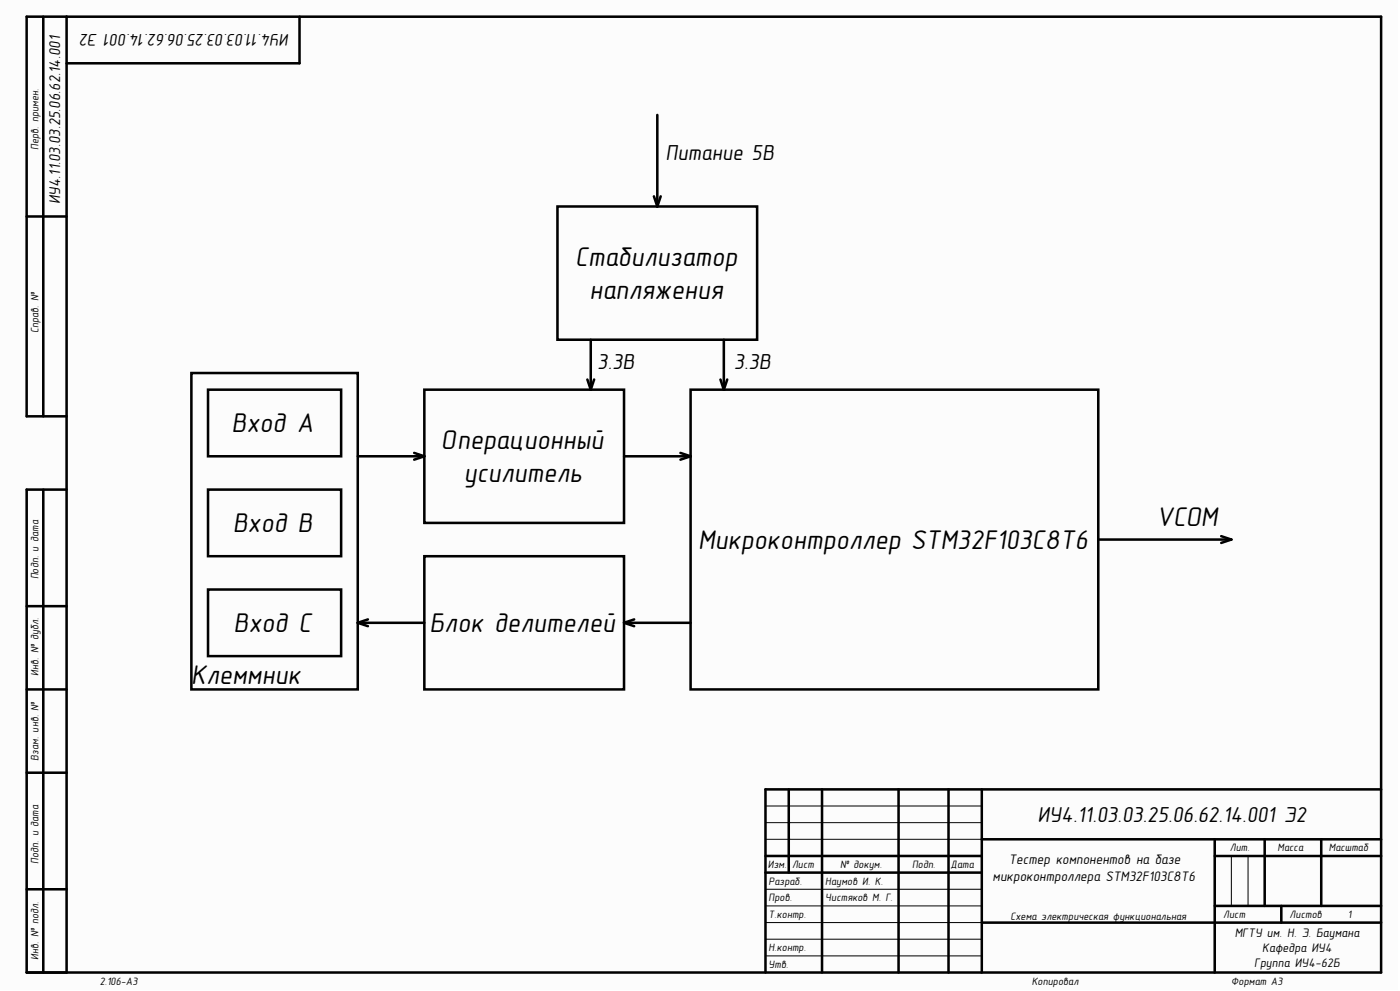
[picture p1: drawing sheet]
<svg xmlns="http://www.w3.org/2000/svg" width="420mm" height="297mm" viewBox="0 0 420 297" stroke-linecap="round" stroke-linejoin="round" font-family="sans-serif">
<g fill="#fcfcfc">
<path d="M0 0h419.1v296.5h-419.1z" fill-rule="evenodd"/>
<path d="M0 0h419.1v296.5h-419.1z" fill-rule="evenodd"/>
</g>
<g fill="none" stroke="#000" stroke-width=".76">
<path d="M13 5v119.8M20 5v286.5M89.8 5v14h-69.8M197.1 34.4v27.5M196.1 58.9l1 3M198.1 58.9l-1 3M8 64.9h12M167.2 61.9h59.8v39.9h-59.8zM57.4 111.8h49.9v94.8h-49.9zM62.4 116.8h39.9v20h-39.9zM127.2 116.8h59.9v39.9h-59.9zM176.1 113.8l1 3"/>
<path d="M177.1 101.8v15M178.2 113.8l-1.1 3M207.1 116.8h122.2v89.8h-122.2zM216 113.8l1.1 3M217.1 101.8v15M218.1 113.8l-1 3M20 124.8h-12v-119.8h406.1v286.5h-406.1v-144.7l12-.1M107.3 136.8h19.9M124.2 135.7l3 1.1M127.2 136.8l-3 1M187.1 136.8h20M204 135.8l3.1 1"/>
<path d="M207.1 136.8l-3.1 1M13 146.8v144.7M62.4 146.7h39.9v20h-39.9zM62.4 176.7h39.9v20h-39.9zM127.2 166.7h59.9v39.9h-59.9zM329.3 161.7h39.9M366.2 160.7l3 1M369.2 161.7l-3 1M8 181.7h12M107.3 186.7h19.9M107.3 186.7l3 1M110.3 185.7l-3 1"/>
<path d="M187.1 186.7h20M187.1 186.7l3.1 1M190.2 185.7l-3.1 1M8 206.6h12M8 231.6h12M236.5 236.6v25M246.5 236.6v54.9M269.4 236.6v54.9M284.4 236.6v54.9M294.4 236.6v54.9M414.1 236.6h-184.6v54.9M229.5 256.6h64.9"/>
<path d="M294.4 251.6h119.7M364.3 251.6v39.9M364.3 256.6h49.8M379.2 251.6v19.9M396.2 251.6v19.9M8 266.5h12M229.5 261.6h64.9M294.4 276.5h119.7M364.3 271.5h49.8M384.2 271.5v5"/>
</g>
<path d="M229.5 251.6h64.9M229.5 246.6h64.9M229.5 241.6h64.9M369.2 256.6v14.9M374.2 256.6v14.9M229.5 276.5h64.9M229.5 271.5h64.9M229.5 266.5h64.9M229.5 286.5h64.9M229.5 281.5h64.9" fill="none" stroke="#000" stroke-width=".3"/>
<g font-size="8.2">
<text x="172.4" y="79.6">Стабилизатор</text>
<text x="176.8" y="89.7">напляжения</text>
<text x="69.4" y="129.6">Вход A</text>
<text x="132.1" y="134.6">Операционный</text>
<text x="139.1" y="144.5">усилитель</text>
<text x="69.8" y="159.5">Вход B</text>
<text x="346.7" y="157.5">VCOM</text>
<text x="209.4" y="164.5">Микроконтроллер STM32F103C8T6</text>
<text x="70" y="189.5">Вход C</text>
<text x="128.8" y="189.5">Блок делителей</text>
<text x="57.4" y="205">Клеммник</text>
</g>
<g font-size="6.6">
<text x="199.6" y="48.1">Питание 5В</text>
<text x="179.1" y="110.5">3.3В</text>
<text x="220" y="110.5">3.3В</text>
<text x="311.1" y="246.3">ИУ4.11.03.03.25.06.62.14.001 Э2</text>
</g>
<text font-size="5.1" x="86.8" y="10.3" transform="rotate(-180 86.8 10.3)">ИУ4.11.03.03.25.06.62.14.001 Э2</text>
<text font-size="4.7" x="18.1" y="61.2" transform="rotate(-90 18.1 61.2)">ИУ4.11.03.03.25.06.62.14.001</text>
<g font-size="4.2">
<text x="297.7" y="263.9">микроконтроллера STM32F103C8T6</text>
<text x="302.5" y="259">Тестер компонентов на базе</text>
</g>
<g font-size="3.8">
<text x="370.2" y="280.8">МГТУ им. Н. Э. Баумана</text>
<text x="378.5" y="285.2">Кафедра ИУ4</text>
<text x="376.1" y="289.7">Группа ИУ4-62Б</text>
</g>
<g font-size="3.3">
<text x="11.6" y="45" transform="rotate(-90 11.6 45)">Перв. примен.</text>
<text x="11.6" y="99.8" transform="rotate(-90 11.6 99.8)">Справ. №</text>
<text x="11.6" y="173.7" transform="rotate(-90 11.6 173.7)">Подп. и дата</text>
<text x="11.6" y="202.7" transform="rotate(-90 11.6 202.7)">Инв. № дубл.</text>
<text x="11.6" y="228.1" transform="rotate(-90 11.6 228.1)">Взам. инв. №</text>
<text x="368.8" y="255.2">Лит.</text>
<text x="383.1" y="255.2">Масса</text>
<text x="398.4" y="255.2">Масштаб</text>
<text x="11.6" y="259" transform="rotate(-90 11.6 259)">Подп. и дата</text>
<text x="230.2" y="260.1">Изм.</text>
<text x="237.5" y="260.1">Лист</text>
<text x="251.9" y="260.1">№ докум.</text>
<text x="273.5" y="260.1">Подп.</text>
<text x="285.1" y="260.1">Дата</text>
<text x="230.5" y="265.1">Разраб.</text>
<text x="247.5" y="265.1">Наумов И. К.</text>
<text x="230.5" y="270.1">Пров.</text>
<text x="230.5" y="275.1">Т.контр.</text>
<text x="247.5" y="270.1">Чистяков М. Г.</text>
<text x="303" y="275.6">Схема электрическая функциональная</text>
<text x="366.8" y="275.1">Лист</text>
<text x="386.7" y="275.1">Листов</text>
<text x="404.2" y="275.1">1</text>
<text x="11.6" y="287.8" transform="rotate(-90 11.6 287.8)">Инв. № подл.</text>
<text x="230.5" y="285.2">Н.контр.</text>
<text x="230.5" y="290.1">Утв.</text>
<text x="29.9" y="295.1">2.106-A3</text>
<text x="309.4" y="295.1">Копировал</text>
<text x="369.2" y="295.1">Формат А3</text>
</g>
</svg>
